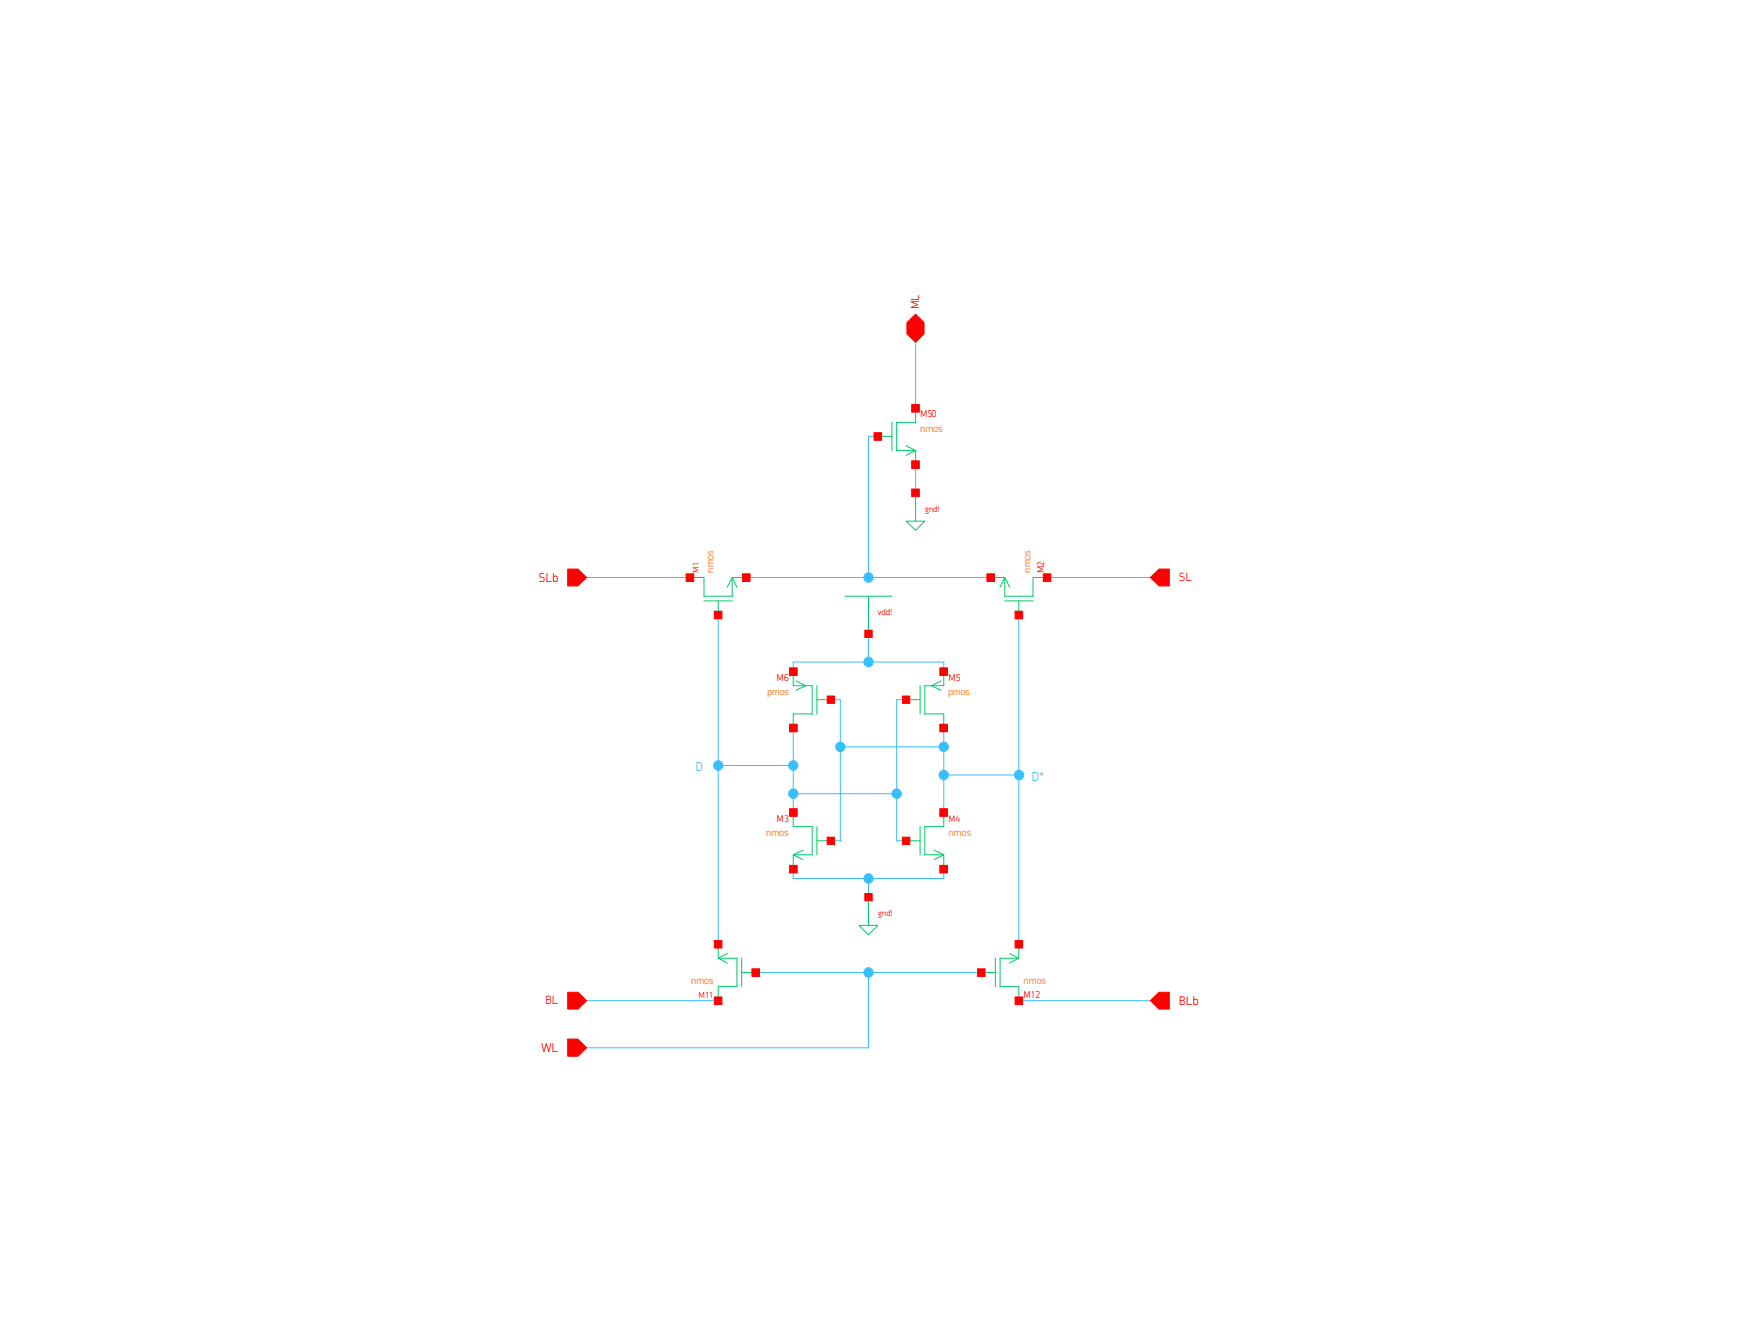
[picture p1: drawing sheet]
<svg xmlns="http://www.w3.org/2000/svg" width="279mm" height="216mm" viewBox="0 0 279 216" stroke-linecap="round" stroke-linejoin="round" font-family="sans-serif">
<g fill="none" stroke="#0c6" stroke-width=".16">
<path d="M141.2 70.1h2.3M143.5 67.9v4.5M145.8 71.7l1.5 .7-1.5 .8M147.3 65.6v2.3h-3.1v4.5h3.1v2.3M147.3 79.2v4.6M111 92.8h2.2v3h4.6v-3h2.3M113.2 96.6h4.6M115.5 96.6v2.3M117 94.4l.8-1.6 .7 1.6M135.9 95.8h7.6M139.7 95.8v6.1M145.8 83.8h3l-1.5 1.5z"/>
<path d="M159.3 92.8h2.3v3h4.6v-3h2.2M160.9 94.4l.7-1.6 .8 1.6M161.6 96.6h4.6M163.9 96.6v2.3M127.6 107.9v2.3h3v4.6h-3v2.2M128.1 109.5l1.5 .7-1.5 .8M131.4 112.5h2.2M131.4 110.2v4.6M145.8 112.5h2.2M148 110.2v4.6M151.3 109.5l-1.5 .7 1.5 .8M151.8 107.9v2.3h-3v4.6h3v2.2"/>
<path d="M127.6 130.6v2.3h3v4.5h-3v2.3M129.1 136.7l-1.5 .7 1.5 .8M131.4 132.9v4.5M131.4 135.2h2.2M145.8 135.2h2.2M148 132.9v4.5M150.3 136.7l1.5 .7-1.5 .8M151.8 130.6v2.3h-3v4.5h3v2.3M115.5 151.8v2.3h3v4.5h-3v2.3M117 153.3l-1.5 .8 1.5 .7M119.3 156.3h2.2M119.3 154.1v4.5"/>
<path d="M138.2 148.8h3l-1.5 1.5zM139.7 144.2v4.6M157.9 156.3h2.2M160.1 154.1v4.5M162.4 153.3l1.5 .8-1.5 .7M163.9 151.8v2.3h-3v4.5h3v2.3"/>
</g>
<g fill="none" stroke="#39bfff" stroke-width=".16">
<path d="M147.3 52v13.6M141.2 70.1h-1.5v22.7M147.3 74.7v4.5M92.8 92.8h18.2M115.5 98.9v52.9M120.1 92.8h39.2M163.9 98.9v52.9M168.4 92.8h18.2M127.6 107.9v-1.5h24.2v1.5M127.6 117v13.6M133.6 112.5h1.6v22.7h-1.6M139.7 101.9v4.5"/>
<path d="M145.8 112.5h-1.6v22.7h1.6M151.8 117v13.6M115.5 123.1h12.1M127.6 139.7v1.5h24.2v-1.5M127.6 127.6h16.6M135.2 120.1h16.6M151.8 124.6h12.1M121.5 156.3h36.4M139.7 141.2v3M139.7 156.3v12.1h-46.9M92.8 160.9h22.7M163.9 160.9h22.7"/>
</g>
<g fill="#39bfff" stroke="#39bfff" stroke-width=".16">
<circle cx="139.7" cy="92.9" r=".76"/>
<circle cx="127.6" cy="123.1" r=".76"/>
<circle cx="139.7" cy="141.2" r=".76"/>
<circle cx="139.7" cy="106.4" r=".76"/>
<circle cx="127.6" cy="127.6" r=".76"/>
<circle cx="163.9" cy="124.6" r=".76"/>
<circle cx="139.7" cy="156.4" r=".76"/>
<circle cx="151.8" cy="124.6" r=".76"/>
<circle cx="151.8" cy="120.1" r=".76"/>
<circle cx="144.2" cy="127.6" r=".76"/>
<circle cx="115.5" cy="123.1" r=".76"/>
<circle cx="135.2" cy="120.1" r=".76"/>
</g>
<g fill="#f00" stroke="#f00" stroke-width=".16">
<path d="M127 116.4h1.2v1.2h-1.2z"/>
<path d="M133.1 111.9h1.1v1.2h-1.1z"/>
<path d="M127 107.4h1.2v1.2h-1.2z"/>
<path d="M151.2 116.4h1.2v1.2h-1.2z"/>
<path d="M145.2 111.9h1.1v1.2h-1.1z"/>
<path d="M151.2 107.4h1.2v1.2h-1.2z"/>
<path d="M110.4 92.2h1.2v1.3h-1.2z"/>
<path d="M114.9 98.3h1.2v1.2h-1.2z"/>
<path d="M119.4 92.2h1.2v1.3h-1.2z"/>
<path d="M127 130h1.2v1.2h-1.2z"/>
<path d="M133.1 134.6h1.1v1.2h-1.1z"/>
<path d="M127 139.1h1.2v1.2h-1.2z"/>
<path d="M167.8 92.2h1.2v1.3h-1.2z"/>
<path d="M163.3 98.3h1.2v1.2h-1.2z"/>
<path d="M158.7 92.2h1.3v1.3h-1.3z"/>
<path d="M146.6 65h1.3v1.3h-1.3z"/>
<path d="M140.6 69.6h1.2v1.2h-1.2z"/>
<path d="M146.6 74.1h1.3v1.2h-1.3z"/>
<path d="M163.3 160.3h1.2v1.2h-1.2z"/>
<path d="M157.2 155.7h1.3v1.3h-1.3z"/>
<path d="M163.3 151.2h1.2v1.2h-1.2z"/>
<path d="M114.9 160.3h1.2v1.2h-1.2z"/>
<path d="M120.9 155.7h1.3v1.3h-1.3z"/>
<path d="M114.9 151.2h1.2v1.2h-1.2z"/>
<path d="M151.2 130h1.2v1.2h-1.2z"/>
<path d="M145.2 134.6h1.1v1.2h-1.1z"/>
<path d="M151.2 139.1h1.2v1.2h-1.2z"/>
<path d="M139.1 143.6h1.2v1.2h-1.2z"/>
<path d="M146.6 78.6h1.3v1.2h-1.3z"/>
<path d="M139.1 101.3h1.2v1.2h-1.2z"/>
<path d="M185 160.9l1.4-1.4h1.7v2.7h-1.7z"/>
<path d="M91.3 159.5h1.7l1.4 1.4-1.4 1.3h-1.7z"/>
<path d="M91.3 167h1.7l1.4 1.4-1.4 1.4h-1.7z"/>
<path d="M185 92.8l1.4-1.3h1.7v2.7h-1.7z"/>
<path d="M91.3 91.5h1.7l1.4 1.3-1.4 1.4h-1.7z"/>
<path d="M145.9 51.9l1.4-1.4 1.3 1.4v1.8l-1.3 1.3-1.4-1.3z"/>
</g>
<g font-size="2.1" fill="#f00">
<text x="86.6" y="93.5">SLb</text>
<text x="87.1" y="169.1">WL</text>
</g>
<g font-size="2.1" fill="#39bfff">
<text x="111.9" y="124">D</text>
<text x="165.9" y="125.5">D*</text>
</g>
<text font-size="2" fill="#f00" x="189.6" y="161.5">BLb</text>
<g font-size="1.9" fill="#f00">
<text x="147.9" y="49.7" transform="rotate(-90 147.9 49.7)">ML</text>
<text x="189.6" y="93.4">SL</text>
<text x="87.7" y="161.5">BL</text>
</g>
<g font-size="1.7" fill="#ff8000">
<text x="148" y="69.4">nmos</text>
<text x="114.8" y="92.1" transform="rotate(-90 114.8 92.1)">nmos</text>
<text x="165.7" y="92.1" transform="rotate(-90 165.7 92.1)">nmos</text>
<text x="123.2" y="134.4">nmos</text>
<text x="152.6" y="134.4">nmos</text>
<text x="111.2" y="158.2">nmos</text>
<text x="164.6" y="158.2">nmos</text>
</g>
<g font-size="1.6" fill="#f00">
<text x="148" y="67.1">M50</text>
<text x="168" y="92.1" transform="rotate(-90 168 92.1)">M2</text>
<text x="124.9" y="109.4">M6</text>
<text x="152.6" y="109.4">M5</text>
<text x="124.9" y="132.1">M3</text>
<text x="164.6" y="160.4">M12</text>
</g>
<g font-size="1.6" fill="#ff8000">
<text x="123.4" y="111.7">pmos</text>
<text x="152.6" y="111.7">pmos</text>
</g>
<text font-size="1.5" fill="#f00" x="152.6" y="132.1">M4</text>
<g font-size="1.4" fill="#f00">
<text x="148.8" y="82.3">gnd!</text>
<text x="112.4" y="92.1" transform="rotate(-90 112.4 92.1)">M1</text>
<text x="141.2" y="98.9">vdd!</text>
<text x="141.2" y="147.2">gnd!</text>
<text x="112.4" y="160.4">M11</text>
</g>
</svg>
